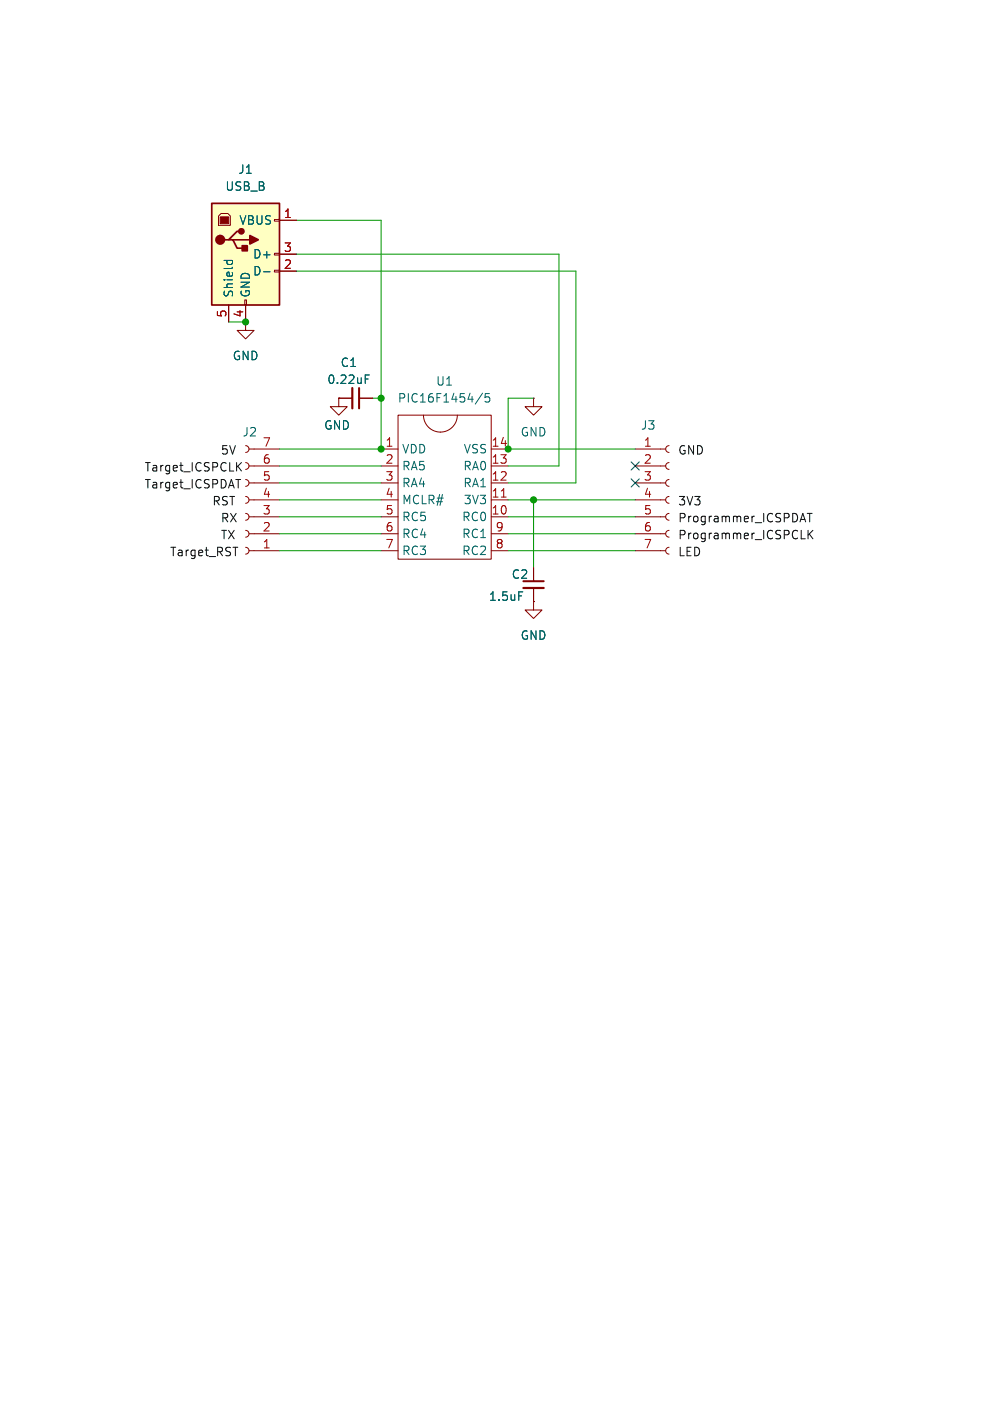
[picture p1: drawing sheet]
<svg xmlns="http://www.w3.org/2000/svg" width="148mm" height="210mm" viewBox="0 0 148 210" stroke-linecap="round" stroke-linejoin="round" font-family="sans-serif">
<g fill="none" stroke="#840000" stroke-width=".15">
<path d="M36.8 48.3v1.2h1.3l-1.3 1.3-1.2-1.3h1.2M95.2 67.3h4.6M95.2 69.9h4.6M95.2 72.4h4.6M95.2 74.9h4.6M95.2 77.5h4.6M100.3 66.8a.51 .51 0 0 0-.5 .5 .51 .51 0 0 0 .5 .5M100.3 69.3a.51 .51 0 0 0-.5 .6 .51 .51 0 0 0 .5 .5M100.3 71.9a.51 .51 0 0 0-.5 .5 .51 .51 0 0 0 .5 .5M100.3 74.4a.51 .51 0 0 0-.5 .5 .51 .51 0 0 0 .5 .5M100.3 77a.51 .51 0 0 0-.5 .5 .51 .51 0 0 0 .5 .5M100.3 79.5a.51 .51 0 0 0-.5 .5 .51 .51 0 0 0 .5 .5"/>
<path d="M95.2 80h4.6M95.2 82.6h4.6M100.3 82a.51 .51 0 0 0-.5 .6 .51 .51 0 0 0 .5 .5"/>
</g>
<path d="M31.7 30.5h10.2v15.2h-10.2z" fill="#ffffc2"/>
<path d="M31.7 30.5h10.2v15.2h-10.2zM34.3 35.9h.6l.7 1.3h1.2M34.9 35.9h2.6M36.2 34.7h-.6l-1.3 1.2h-.6" fill="none" stroke="#840000" stroke-width=".25"/>
<g fill="none" stroke="#840000" stroke-width=".15">
<path d="M32.8 32.4l.3-.4h1.1l.3 .4v1.4h-1.7zM41.1 32.9h.8v.2h-.8zM41.1 38h.8v.2h-.8zM41.9 33h2.5M41.9 38.1h2.5M34.3 45.7v2.6M36.7 45h.3v.7h-.3zM36.8 45.7v2.6M41.1 40.5h.8v.3h-.8zM41.9 40.6h2.5M50.8 59.7v1.3h1.3l-1.3 1.2-1.3-1.2h1.3M50.8 59.7h.1"/>
<path d="M50.8 59.7h2M53.8 59.7h2.1M80 59.7v1.3h1.3l-1.3 1.2-1.3-1.2h1.3M80 59.7h.1M36.8 79.5a.51 .51 0 0 1 .5 .5 .51 .51 0 0 1-.5 .5M36.8 77a.51 .51 0 0 1 .5 .5 .51 .51 0 0 1-.5 .5M36.8 74.4a.51 .51 0 0 1 .5 .5 .51 .51 0 0 1-.5 .5M36.8 71.9a.51 .51 0 0 1 .5 .5 .51 .51 0 0 1-.5 .5M36.8 69.3a.51 .51 0 0 1 .5 .6 .51 .51 0 0 1-.5 .5M36.8 66.8a.51 .51 0 0 1 .5 .5 .51 .51 0 0 1-.5 .5M37.3 77.5h4.6M37.3 74.9h4.6"/>
<path d="M37.3 72.4h4.6M37.3 69.9h4.6M37.3 67.3h4.6M57.1 77.5h2.6M57.1 74.9h2.6M57.1 72.4h2.6M57.1 69.9h2.6M57.1 67.3h2.6M59.7 62.2h14v21.6h-14zM63.5 62.2a2.54 2.54 0 0 0 2.5 2.6 2.54 2.54 0 0 0 2.6-2.6M73.7 77.5h2.5M73.7 74.9h2.5"/>
<path d="M73.7 72.4h2.5M73.7 69.9h2.5M73.7 67.3h2.5M36.8 82a.51 .51 0 0 1 .5 .6 .51 .51 0 0 1-.5 .5M37.3 82.6h4.6M37.3 80h4.6M57.1 82.6h2.6M57.1 80h2.6M73.7 82.6h2.5M73.7 80h2.5M80 90.2v1.2h1.3l-1.3 1.3-1.3-1.3h1.3M80 90.2h.1"/>
<path d="M80 85.1v2M80 88.1v2.1"/>
</g>
<path d="M33 32.5h1.3v1h-1.3z" fill="#840000" stroke="#840000" stroke-width=".15"/>
<g fill="#840000" stroke="#840000" stroke-width=".25">
<path d="M36.3 36.8h.8v.8h-.8z"/>
<path d="M37.5 35.3l1.2 .6-1.2 .7z"/>
<circle cx="33" cy="35.9" r=".63"/>
<circle cx="36.2" cy="34.7" r=".38"/>
</g>
<path d="M33.6 39h1.3M34.1 39l-.1 .4M34.8 39l.1 .4M39.5 40.7h1M54.8 56.8h.4M54.8 56.2h.6M72.4 58.9l-1.1 1.7M73.4 59h-.6l-.1 .6 .2-.1h.4l.1 .2v.4l-.2 .2-.5-.2M77.8 88.7h.6" fill="none" stroke="#006464" stroke-width=".15"/>
<path d="M53.8 58.2v3M78.5 87.1h3" fill="none" stroke="#840000" stroke-width=".3"/>
<path d="M52.8 58.2v3M78.5 88.1h3" fill="none" stroke="#840000" stroke-width=".33"/>
<path d="M75.2 74.5h.7" fill="none" stroke="#a90000" stroke-width=".15"/>
<path d="M35.4 71.9h.7M35.7 69.9l.5 .7M36.2 69.3l-.7 .8M120.1 77.9h.6M120.4 77l.4 1.2M121.1 77h.7M121.2 79.5v1.3M121.4 77v1.2M121.9 79.5l-.7 .7M34.9 82h.8M120.1 80.8h.7M121.4 80l.5 .8" fill="none" stroke="#0f0f0f" stroke-width=".15"/>
<g fill="none" stroke="#009600" stroke-width=".15">
<path d="M44.4 38.1h39.4v31.8h-7.6M44.4 33h12.7v34.3h-15.2M34.3 48.3h2.5M44.4 40.6h42v31.8h-10.2M55.9 59.7h1.2M80 59.7h-3.8v7.6h19M41.9 69.9h15.2M41.9 77.5h15.2M41.9 74.9h15.2M41.9 72.4h15.2M76.2 77.5h19M76.2 74.9h19"/>
<path d="M80 74.9v10.2M41.9 80h15.2M41.9 82.6h15.2M76.2 80h19M76.2 82.6h19"/>
</g>
<path d="M94.6 69.2l1.3 1.3M94.6 71.8l1.3 1.2M95.9 69.2l-1.3 1.3M95.9 71.8l-1.3 1.2" fill="none" stroke="#000084" stroke-width=".15"/>
<g fill="#009600" stroke="#009600" stroke-width=".15">
<circle cx="57.1" cy="59.7" r=".46"/>
<circle cx="57.1" cy="67.3" r=".46"/>
<circle cx="36.8" cy="48.3" r=".46"/>
<circle cx="76.2" cy="67.3" r=".46"/>
<circle cx="80" cy="74.9" r=".46"/>
</g>
<g font-size="1.8" fill="#006464">
<text x="33.7" y="28.8">USB_B</text>
<text x="35.6" y="26.3">J1</text>
<text x="35.8" y="33.9">VBUS</text>
<text x="37.8" y="39">D+</text>
<text x="37.8" y="41.5">D-</text>
<text x="35.2" y="44.7" transform="rotate(-90 35.2 44.7)">Shield</text>
<text x="37.7" y="44.7" transform="rotate(-90 37.7 44.7)">GND</text>
<text x="34.8" y="54.2">GND</text>
<text x="49" y="57.8">0.22uF</text>
<text x="51" y="55.2">C1</text>
<text x="65.3" y="58">U1</text>
<text x="36.3" y="65.6">J2</text>
<text x="48.5" y="64.6">GND</text>
<text x="59.6" y="60.6">PIC16F1454/5</text>
<text x="78" y="65.6">GND</text>
<text x="96" y="64.6">J3</text>
<text x="60.2" y="68.2">VDD</text>
<text x="60.2" y="70.7">RA5</text>
<text x="69.4" y="70.7">RA0</text>
<text x="69.4" y="68.2">VSS</text>
<text x="60.2" y="73.3">RA4</text>
<text x="60.2" y="75.8">MCLR#</text>
<text x="69.4" y="73.3">RA1</text>
<text x="69.4" y="75.8">3V3</text>
<text x="60.2" y="78.3">RC5</text>
<text x="60.2" y="80.9">RC4</text>
<text x="60.2" y="83.4">RC3</text>
<text x="69.2" y="78.3">RC0</text>
<text x="69.2" y="80.9">RC1</text>
<text x="69.2" y="83.4">RC2</text>
<text x="76.6" y="87">C2</text>
<text x="73.2" y="90.3">1.5uF</text>
<text x="78" y="96.1">GND</text>
</g>
<g font-size="1.8" fill="#a90000">
<text x="42.5" y="32.8">1</text>
<text x="42.5" y="37.8">3</text>
<text x="42.5" y="40.4">2</text>
<text x="34" y="47.7" transform="rotate(-90 34 47.7)">5</text>
<text x="39.3" y="69.6">6</text>
<text x="39.3" y="67.1">7</text>
<text x="57.7" y="67.1">1</text>
<text x="57.7" y="69.6">2</text>
<text x="73.6" y="67.1">14</text>
<text x="73.6" y="69.6">13</text>
<text x="96.4" y="67.1">1</text>
<text x="96.4" y="69.6">2</text>
<text x="39.3" y="77.2">3</text>
<text x="39.3" y="74.7">4</text>
<text x="39.3" y="72.1">5</text>
<text x="57.7" y="72.1">3</text>
<text x="57.7" y="74.7">4</text>
<text x="57.7" y="77.2">5</text>
<text x="73.6" y="72.1">12</text>
<text x="73.6" y="74.7">11</text>
<text x="73.6" y="77.2">10</text>
<text x="96.4" y="72.1">3</text>
<text x="96.4" y="74.7">4</text>
<text x="96.4" y="77.2">5</text>
<text x="39.3" y="82.3">1</text>
<text x="39.3" y="79.8">2</text>
<text x="57.7" y="79.8">6</text>
<text x="57.7" y="82.3">7</text>
<text x="74.2" y="79.8">9</text>
<text x="74.2" y="82.3">8</text>
<text x="96.4" y="79.8">6</text>
<text x="96.4" y="82.3">7</text>
</g>
<text font-size="1.8" fill="#840000" x="36.6" y="47.7" transform="rotate(-90 36.6 47.7)">4</text>
<g font-size="1.8" fill="#0f0f0f">
<text x="21.6" y="70.8">Target_ICSPCLK</text>
<text x="33" y="68.2">5V</text>
<text x="101.6" y="68.2">GND</text>
<text x="21.6" y="73.3">Target_ICSPDAT</text>
<text x="31.7" y="75.9">RST</text>
<text x="101.6" y="75.9">3V3</text>
<text x="25.4" y="83.5">Target_RST</text>
<text x="33" y="78.4">RX</text>
<text x="33" y="80.9">TX</text>
<text x="101.6" y="80.9">Programmer_ICSPCLK</text>
<text x="101.6" y="83.5">LED</text>
<text x="101.6" y="78.4">Programmer_ICSPDAT</text>
</g>
</svg>
